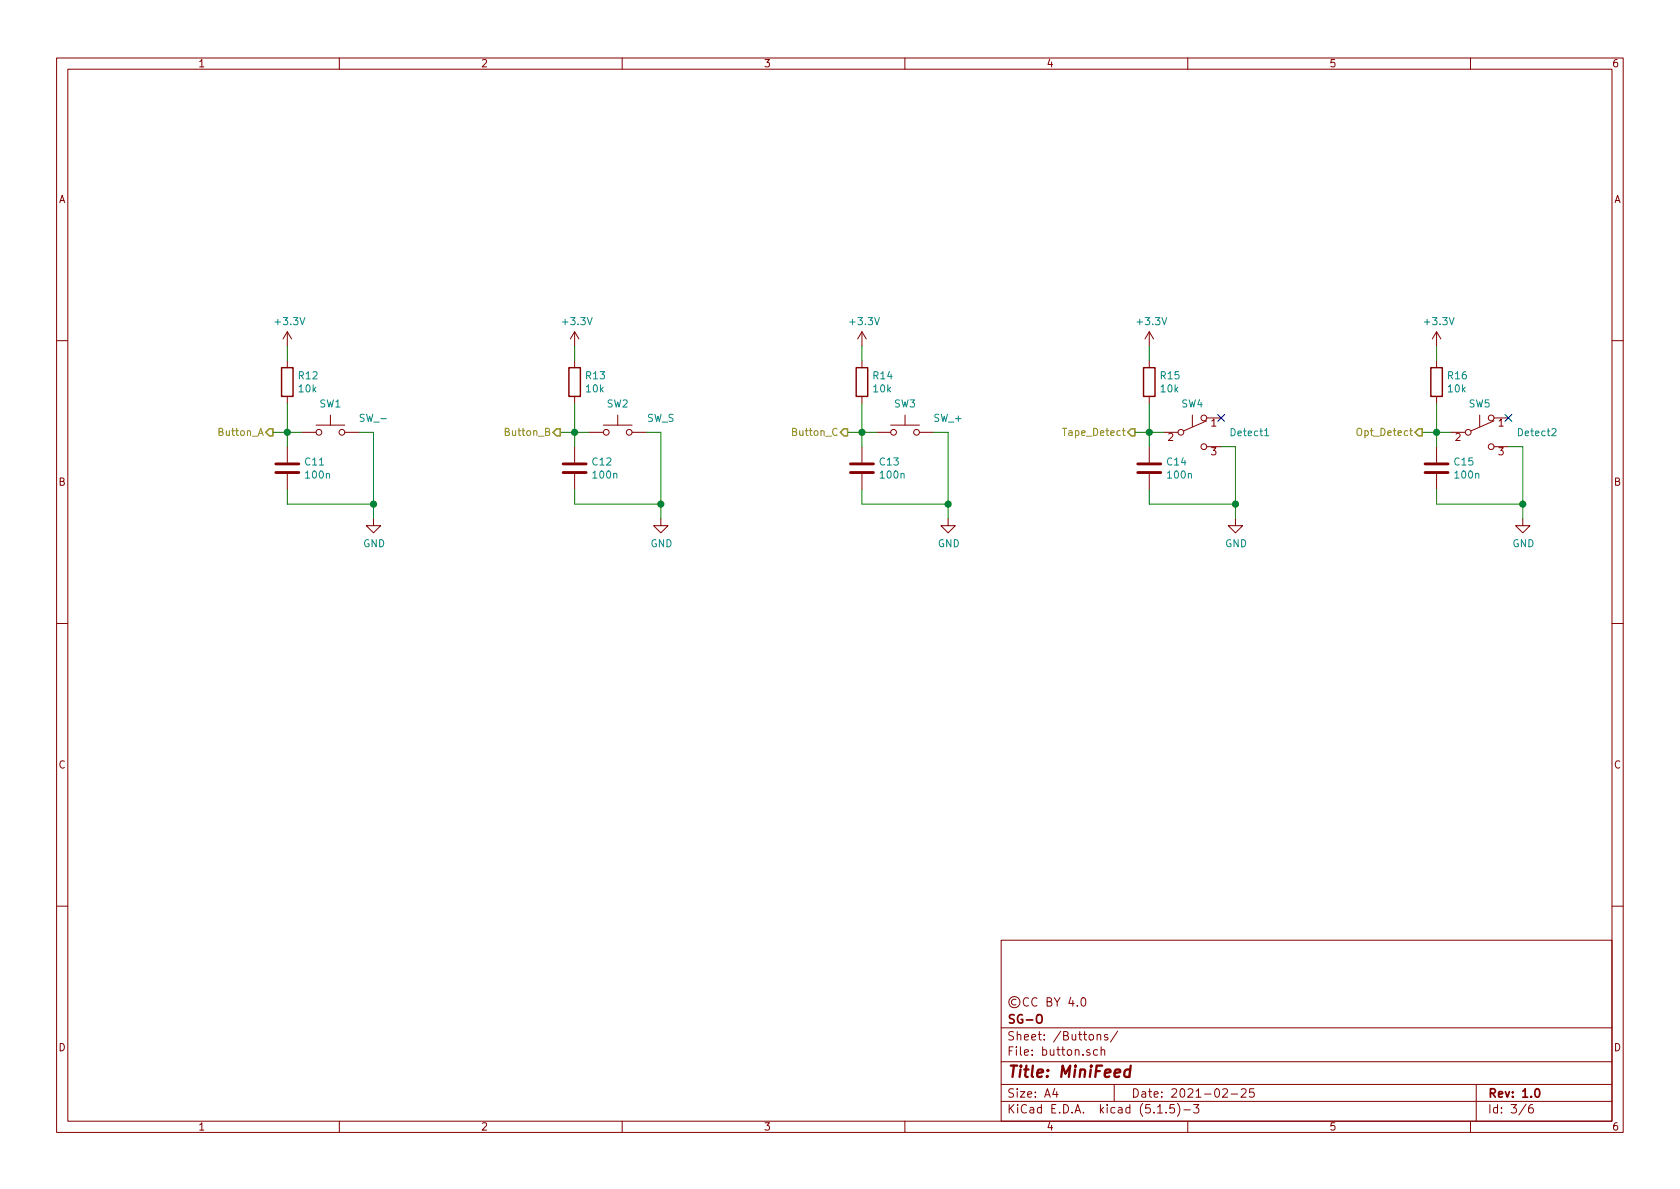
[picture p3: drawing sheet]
EESchema Schematic File Version 4
EELAYER 30 0
EELAYER END
$Descr A4 11693 8268
encoding utf-8
Sheet 3 6
Title "MiniFeed"
Date "2021-02-25"
Rev "1.0"
Comp "SG-O"
Comment1 "©CC BY 4.0"
Comment2 ""
Comment3 ""
Comment4 ""
$EndDescr
$Comp
L Switch:SW_Push SW?
U 1 1
P 2300 3000
AR Path="/601E7A9C" Ref="SW?"  Part="1" 
AR Path="/601CD78B/601E7A9C" Ref="SW1"  Part="1" 
F 0 "SW1" H 2300 3200 50  0000 C CNN
F 1 "SW_-" H 2600 3100 50  0000 C CNN
F 2 "global:SW_SPST_TS-1065A-B3D4" H 2300 3200 50  0001 C CNN
F 3 "~" H 2300 3200 50  0001 C CNN
F 4 "C498295" H 2300 3000 50  0001 C CNN "lcsc#"
F 5 "TS-1065A-B3D4" H 2300 3000 50  0001 C CNN "manf#"
	1    2300 3000
	1    0    0    -1  
$EndComp
Wire Wire Line
	2000 2800 2000 3000
Wire Wire Line
	2000 3000 2100 3000
Wire Wire Line
	2500 3000 2600 3000
Wire Wire Line
	2600 3000 2600 3500
$Comp
L power:GND #PWR?
U 1 1
P 2600 3600
AR Path="/601E7AA6" Ref="#PWR?"  Part="1" 
AR Path="/601CD78B/601E7AA6" Ref="#PWR015"  Part="1" 
F 0 "#PWR015" H 2600 3350 50  0001 C CNN
F 1 "GND" H 2605 3427 50  0000 C CNN
F 2 "" H 2600 3600 50  0001 C CNN
F 3 "" H 2600 3600 50  0001 C CNN
	1    2600 3600
	1    0    0    -1  
$EndComp
$Comp
L power:+3.3V #PWR?
U 1 1
P 2000 2400
AR Path="/601E7AAC" Ref="#PWR?"  Part="1" 
AR Path="/601CD78B/601E7AAC" Ref="#PWR010"  Part="1" 
F 0 "#PWR010" H 2000 2250 50  0001 C CNN
F 1 "+3.3V" H 2015 2573 50  0000 C CNN
F 2 "" H 2000 2400 50  0001 C CNN
F 3 "" H 2000 2400 50  0001 C CNN
	1    2000 2400
	1    0    0    -1  
$EndComp
Wire Wire Line
	2000 2400 2000 2500
$Comp
L Device:C C?
U 1 1
P 2000 3250
AR Path="/601E7AB5" Ref="C?"  Part="1" 
AR Path="/601CD78B/601E7AB5" Ref="C11"  Part="1" 
F 0 "C11" H 2115 3296 50  0000 L CNN
F 1 "100n" H 2115 3205 50  0000 L CNN
F 2 "Capacitor_SMD:C_0603_1608Metric" H 2038 3100 50  0001 C CNN
F 3 "~" H 2000 3250 50  0001 C CNN
F 4 "C1591" H 2000 3250 50  0001 C CNN "lcsc#"
F 5 "CL10B104KB8NNNC" H 2000 3250 50  0001 C CNN "manf#"
	1    2000 3250
	1    0    0    -1  
$EndComp
Wire Wire Line
	2600 3500 2000 3500
Wire Wire Line
	2000 3500 2000 3400
Connection ~ 2600 3500
Wire Wire Line
	2600 3500 2600 3600
Wire Wire Line
	2000 3100 2000 3000
Connection ~ 2000 3000
Wire Wire Line
	2000 3000 1900 3000
$Comp
L Switch:SW_Push SW?
U 1 1
P 4300 3000
AR Path="/601E7AC5" Ref="SW?"  Part="1" 
AR Path="/601CD78B/601E7AC5" Ref="SW2"  Part="1" 
F 0 "SW2" H 4300 3200 50  0000 C CNN
F 1 "SW_S" H 4600 3100 50  0000 C CNN
F 2 "global:SW_SPST_TS-1065A-B3D4" H 4300 3200 50  0001 C CNN
F 3 "~" H 4300 3200 50  0001 C CNN
F 4 "C498295" H 4300 3000 50  0001 C CNN "lcsc#"
F 5 "TS-1065A-B3D4" H 4300 3000 50  0001 C CNN "manf#"
	1    4300 3000
	1    0    0    -1  
$EndComp
Wire Wire Line
	4000 2800 4000 3000
Wire Wire Line
	4000 3000 4100 3000
Wire Wire Line
	4500 3000 4600 3000
Wire Wire Line
	4600 3000 4600 3500
$Comp
L power:GND #PWR?
U 1 1
P 4600 3600
AR Path="/601E7ACF" Ref="#PWR?"  Part="1" 
AR Path="/601CD78B/601E7ACF" Ref="#PWR016"  Part="1" 
F 0 "#PWR016" H 4600 3350 50  0001 C CNN
F 1 "GND" H 4605 3427 50  0000 C CNN
F 2 "" H 4600 3600 50  0001 C CNN
F 3 "" H 4600 3600 50  0001 C CNN
	1    4600 3600
	1    0    0    -1  
$EndComp
$Comp
L power:+3.3V #PWR?
U 1 1
P 4000 2400
AR Path="/601E7AD5" Ref="#PWR?"  Part="1" 
AR Path="/601CD78B/601E7AD5" Ref="#PWR011"  Part="1" 
F 0 "#PWR011" H 4000 2250 50  0001 C CNN
F 1 "+3.3V" H 4015 2573 50  0000 C CNN
F 2 "" H 4000 2400 50  0001 C CNN
F 3 "" H 4000 2400 50  0001 C CNN
	1    4000 2400
	1    0    0    -1  
$EndComp
Wire Wire Line
	4000 2400 4000 2500
$Comp
L Device:C C?
U 1 1
P 4000 3250
AR Path="/601E7ADE" Ref="C?"  Part="1" 
AR Path="/601CD78B/601E7ADE" Ref="C12"  Part="1" 
F 0 "C12" H 4115 3296 50  0000 L CNN
F 1 "100n" H 4115 3205 50  0000 L CNN
F 2 "Capacitor_SMD:C_0603_1608Metric" H 4038 3100 50  0001 C CNN
F 3 "~" H 4000 3250 50  0001 C CNN
F 4 "C1591" H 4000 3250 50  0001 C CNN "lcsc#"
F 5 "CL10B104KB8NNNC" H 4000 3250 50  0001 C CNN "manf#"
	1    4000 3250
	1    0    0    -1  
$EndComp
Wire Wire Line
	4600 3500 4000 3500
Wire Wire Line
	4000 3500 4000 3400
Connection ~ 4600 3500
Wire Wire Line
	4600 3500 4600 3600
Wire Wire Line
	4000 3100 4000 3000
Connection ~ 4000 3000
Wire Wire Line
	4000 3000 3900 3000
$Comp
L Device:R R?
U 1 1
P 2000 2650
AR Path="/601E7AEE" Ref="R?"  Part="1" 
AR Path="/601CD78B/601E7AEE" Ref="R12"  Part="1" 
F 0 "R12" H 2070 2696 50  0000 L CNN
F 1 "10k" H 2070 2605 50  0000 L CNN
F 2 "Resistor_SMD:R_0603_1608Metric" V 1930 2650 50  0001 C CNN
F 3 "~" H 2000 2650 50  0001 C CNN
F 4 "C128781" H 2000 2650 50  0001 C CNN "lcsc#"
F 5 "TC0325F1002T5E" H 2000 2650 50  0001 C CNN "manf#"
	1    2000 2650
	1    0    0    -1  
$EndComp
$Comp
L Device:R R?
U 1 1
P 4000 2650
AR Path="/601E7AF6" Ref="R?"  Part="1" 
AR Path="/601CD78B/601E7AF6" Ref="R13"  Part="1" 
F 0 "R13" H 4070 2696 50  0000 L CNN
F 1 "10k" H 4070 2605 50  0000 L CNN
F 2 "Resistor_SMD:R_0603_1608Metric" V 3930 2650 50  0001 C CNN
F 3 "~" H 4000 2650 50  0001 C CNN
F 4 "C128781" H 4000 2650 50  0001 C CNN "lcsc#"
F 5 "TC0325F1002T5E" H 4000 2650 50  0001 C CNN "manf#"
	1    4000 2650
	1    0    0    -1  
$EndComp
$Comp
L Switch:SW_Push SW?
U 1 1
P 6300 3000
AR Path="/601E7AFE" Ref="SW?"  Part="1" 
AR Path="/601CD78B/601E7AFE" Ref="SW3"  Part="1" 
F 0 "SW3" H 6300 3200 50  0000 C CNN
F 1 "SW_+" H 6600 3100 50  0000 C CNN
F 2 "global:SW_SPST_TS-1065A-B3D4" H 6300 3200 50  0001 C CNN
F 3 "~" H 6300 3200 50  0001 C CNN
F 4 "C498295" H 6300 3000 50  0001 C CNN "lcsc#"
F 5 "TS-1065A-B3D4" H 6300 3000 50  0001 C CNN "manf#"
	1    6300 3000
	1    0    0    -1  
$EndComp
Wire Wire Line
	6000 2800 6000 3000
Wire Wire Line
	6000 3000 6100 3000
Wire Wire Line
	6500 3000 6600 3000
Wire Wire Line
	6600 3000 6600 3500
$Comp
L power:GND #PWR?
U 1 1
P 6600 3600
AR Path="/601E7B08" Ref="#PWR?"  Part="1" 
AR Path="/601CD78B/601E7B08" Ref="#PWR017"  Part="1" 
F 0 "#PWR017" H 6600 3350 50  0001 C CNN
F 1 "GND" H 6605 3427 50  0000 C CNN
F 2 "" H 6600 3600 50  0001 C CNN
F 3 "" H 6600 3600 50  0001 C CNN
	1    6600 3600
	1    0    0    -1  
$EndComp
$Comp
L power:+3.3V #PWR?
U 1 1
P 6000 2400
AR Path="/601E7B0E" Ref="#PWR?"  Part="1" 
AR Path="/601CD78B/601E7B0E" Ref="#PWR012"  Part="1" 
F 0 "#PWR012" H 6000 2250 50  0001 C CNN
F 1 "+3.3V" H 6015 2573 50  0000 C CNN
F 2 "" H 6000 2400 50  0001 C CNN
F 3 "" H 6000 2400 50  0001 C CNN
	1    6000 2400
	1    0    0    -1  
$EndComp
Wire Wire Line
	6000 2400 6000 2500
$Comp
L Device:C C?
U 1 1
P 6000 3250
AR Path="/601E7B17" Ref="C?"  Part="1" 
AR Path="/601CD78B/601E7B17" Ref="C13"  Part="1" 
F 0 "C13" H 6115 3296 50  0000 L CNN
F 1 "100n" H 6115 3205 50  0000 L CNN
F 2 "Capacitor_SMD:C_0603_1608Metric" H 6038 3100 50  0001 C CNN
F 3 "~" H 6000 3250 50  0001 C CNN
F 4 "C1591" H 6000 3250 50  0001 C CNN "lcsc#"
F 5 "CL10B104KB8NNNC" H 6000 3250 50  0001 C CNN "manf#"
	1    6000 3250
	1    0    0    -1  
$EndComp
Wire Wire Line
	6600 3500 6000 3500
Wire Wire Line
	6000 3500 6000 3400
Connection ~ 6600 3500
Wire Wire Line
	6600 3500 6600 3600
Wire Wire Line
	6000 3100 6000 3000
Connection ~ 6000 3000
Wire Wire Line
	6000 3000 5900 3000
$Comp
L Device:R R?
U 1 1
P 6000 2650
AR Path="/601E7B27" Ref="R?"  Part="1" 
AR Path="/601CD78B/601E7B27" Ref="R14"  Part="1" 
F 0 "R14" H 6070 2696 50  0000 L CNN
F 1 "10k" H 6070 2605 50  0000 L CNN
F 2 "Resistor_SMD:R_0603_1608Metric" V 5930 2650 50  0001 C CNN
F 3 "~" H 6000 2650 50  0001 C CNN
F 4 "C128781" H 6000 2650 50  0001 C CNN "lcsc#"
F 5 "TC0325F1002T5E" H 6000 2650 50  0001 C CNN "manf#"
	1    6000 2650
	1    0    0    -1  
$EndComp
$Comp
L Switch:SW_Push_SPDT SW?
U 1 1
P 8300 3000
AR Path="/601E7B2F" Ref="SW?"  Part="1" 
AR Path="/601CD78B/601E7B2F" Ref="SW4"  Part="1" 
F 0 "SW4" H 8300 3200 50  0000 C CNN
F 1 "Detect1" H 8700 3000 50  0000 C CNN
F 2 "global:MicroSwitchSMDLanding" H 8300 3000 50  0001 C CNN
F 3 "~" H 8300 3000 50  0001 C CNN
F 4 "DNP" H 8300 3000 50  0001 C CNN "DNP"
F 5 "dnp" H 8300 3000 50  0001 C CNN "Config"
	1    8300 3000
	1    0    0    -1  
$EndComp
Wire Wire Line
	8000 2800 8000 3000
Wire Wire Line
	8000 3000 8100 3000
$Comp
L power:+3.3V #PWR?
U 1 1
P 8000 2400
AR Path="/601E7B37" Ref="#PWR?"  Part="1" 
AR Path="/601CD78B/601E7B37" Ref="#PWR013"  Part="1" 
F 0 "#PWR013" H 8000 2250 50  0001 C CNN
F 1 "+3.3V" H 8015 2573 50  0000 C CNN
F 2 "" H 8000 2400 50  0001 C CNN
F 3 "" H 8000 2400 50  0001 C CNN
	1    8000 2400
	1    0    0    -1  
$EndComp
Wire Wire Line
	8000 2400 8000 2500
Wire Wire Line
	8000 3100 8000 3000
Connection ~ 8000 3000
Wire Wire Line
	8000 3000 7900 3000
$Comp
L Device:R R?
U 1 1
P 8000 2650
AR Path="/601E7B44" Ref="R?"  Part="1" 
AR Path="/601CD78B/601E7B44" Ref="R15"  Part="1" 
F 0 "R15" H 8070 2696 50  0000 L CNN
F 1 "10k" H 8070 2605 50  0000 L CNN
F 2 "Resistor_SMD:R_0603_1608Metric" V 7930 2650 50  0001 C CNN
F 3 "~" H 8000 2650 50  0001 C CNN
F 4 "C128781" H 8000 2650 50  0001 C CNN "lcsc#"
F 5 "TC0325F1002T5E" H 8000 2650 50  0001 C CNN "manf#"
	1    8000 2650
	1    0    0    -1  
$EndComp
Wire Wire Line
	8600 3100 8600 3500
$Comp
L power:GND #PWR?
U 1 1
P 8600 3600
AR Path="/601E7B4B" Ref="#PWR?"  Part="1" 
AR Path="/601CD78B/601E7B4B" Ref="#PWR018"  Part="1" 
F 0 "#PWR018" H 8600 3350 50  0001 C CNN
F 1 "GND" H 8605 3427 50  0000 C CNN
F 2 "" H 8600 3600 50  0001 C CNN
F 3 "" H 8600 3600 50  0001 C CNN
	1    8600 3600
	1    0    0    -1  
$EndComp
$Comp
L Device:C C?
U 1 1
P 8000 3250
AR Path="/601E7B53" Ref="C?"  Part="1" 
AR Path="/601CD78B/601E7B53" Ref="C14"  Part="1" 
F 0 "C14" H 8115 3296 50  0000 L CNN
F 1 "100n" H 8115 3205 50  0000 L CNN
F 2 "Capacitor_SMD:C_0603_1608Metric" H 8038 3100 50  0001 C CNN
F 3 "~" H 8000 3250 50  0001 C CNN
F 4 "C1591" H 8000 3250 50  0001 C CNN "lcsc#"
F 5 "CL10B104KB8NNNC" H 8000 3250 50  0001 C CNN "manf#"
	1    8000 3250
	1    0    0    -1  
$EndComp
Wire Wire Line
	8600 3500 8000 3500
Wire Wire Line
	8000 3500 8000 3400
Connection ~ 8600 3500
Wire Wire Line
	8600 3500 8600 3600
Wire Wire Line
	8500 3100 8600 3100
NoConn ~ 8500 2900
$Comp
L Switch:SW_Push_SPDT SW?
U 1 1
P 10300 3000
AR Path="/601E7B61" Ref="SW?"  Part="1" 
AR Path="/601CD78B/601E7B61" Ref="SW5"  Part="1" 
F 0 "SW5" H 10300 3200 50  0000 C CNN
F 1 "Detect2" H 10700 3000 50  0000 C CNN
F 2 "global:MicroSwitchSMDLanding" H 10300 3000 50  0001 C CNN
F 3 "~" H 10300 3000 50  0001 C CNN
F 4 "DNP" H 10300 3000 50  0001 C CNN "DNP"
F 5 "dnp" H 10300 3000 50  0001 C CNN "Config"
	1    10300 3000
	1    0    0    -1  
$EndComp
Wire Wire Line
	10000 2800 10000 3000
Wire Wire Line
	10000 3000 10100 3000
$Comp
L power:+3.3V #PWR?
U 1 1
P 10000 2400
AR Path="/601E7B69" Ref="#PWR?"  Part="1" 
AR Path="/601CD78B/601E7B69" Ref="#PWR014"  Part="1" 
F 0 "#PWR014" H 10000 2250 50  0001 C CNN
F 1 "+3.3V" H 10015 2573 50  0000 C CNN
F 2 "" H 10000 2400 50  0001 C CNN
F 3 "" H 10000 2400 50  0001 C CNN
	1    10000 2400
	1    0    0    -1  
$EndComp
Wire Wire Line
	10000 2400 10000 2500
Wire Wire Line
	10000 3100 10000 3000
Connection ~ 10000 3000
Wire Wire Line
	10000 3000 9900 3000
$Comp
L Device:R R?
U 1 1
P 10000 2650
AR Path="/601E7B76" Ref="R?"  Part="1" 
AR Path="/601CD78B/601E7B76" Ref="R16"  Part="1" 
F 0 "R16" H 10070 2696 50  0000 L CNN
F 1 "10k" H 10070 2605 50  0000 L CNN
F 2 "Resistor_SMD:R_0603_1608Metric" V 9930 2650 50  0001 C CNN
F 3 "~" H 10000 2650 50  0001 C CNN
F 4 "C128781" H 10000 2650 50  0001 C CNN "lcsc#"
F 5 "TC0325F1002T5E" H 10000 2650 50  0001 C CNN "manf#"
	1    10000 2650
	1    0    0    -1  
$EndComp
Wire Wire Line
	10600 3100 10600 3500
$Comp
L power:GND #PWR?
U 1 1
P 10600 3600
AR Path="/601E7B7D" Ref="#PWR?"  Part="1" 
AR Path="/601CD78B/601E7B7D" Ref="#PWR019"  Part="1" 
F 0 "#PWR019" H 10600 3350 50  0001 C CNN
F 1 "GND" H 10605 3427 50  0000 C CNN
F 2 "" H 10600 3600 50  0001 C CNN
F 3 "" H 10600 3600 50  0001 C CNN
	1    10600 3600
	1    0    0    -1  
$EndComp
$Comp
L Device:C C?
U 1 1
P 10000 3250
AR Path="/601E7B85" Ref="C?"  Part="1" 
AR Path="/601CD78B/601E7B85" Ref="C15"  Part="1" 
F 0 "C15" H 10115 3296 50  0000 L CNN
F 1 "100n" H 10115 3205 50  0000 L CNN
F 2 "Capacitor_SMD:C_0603_1608Metric" H 10038 3100 50  0001 C CNN
F 3 "~" H 10000 3250 50  0001 C CNN
F 4 "C1591" H 10000 3250 50  0001 C CNN "lcsc#"
F 5 "CL10B104KB8NNNC" H 10000 3250 50  0001 C CNN "manf#"
	1    10000 3250
	1    0    0    -1  
$EndComp
Wire Wire Line
	10600 3500 10000 3500
Wire Wire Line
	10000 3500 10000 3400
Connection ~ 10600 3500
Wire Wire Line
	10600 3500 10600 3600
Wire Wire Line
	10500 3100 10600 3100
NoConn ~ 10500 2900
Text HLabel 1900 3000 0    50   Output ~ 0
Button_A
Text HLabel 3900 3000 0    50   Output ~ 0
Button_B
Text HLabel 5900 3000 0    50   Output ~ 0
Button_C
Text HLabel 7900 3000 0    50   Output ~ 0
Tape_Detect
Text HLabel 9900 3000 0    50   Output ~ 0
Opt_Detect
$EndSCHEMATC
